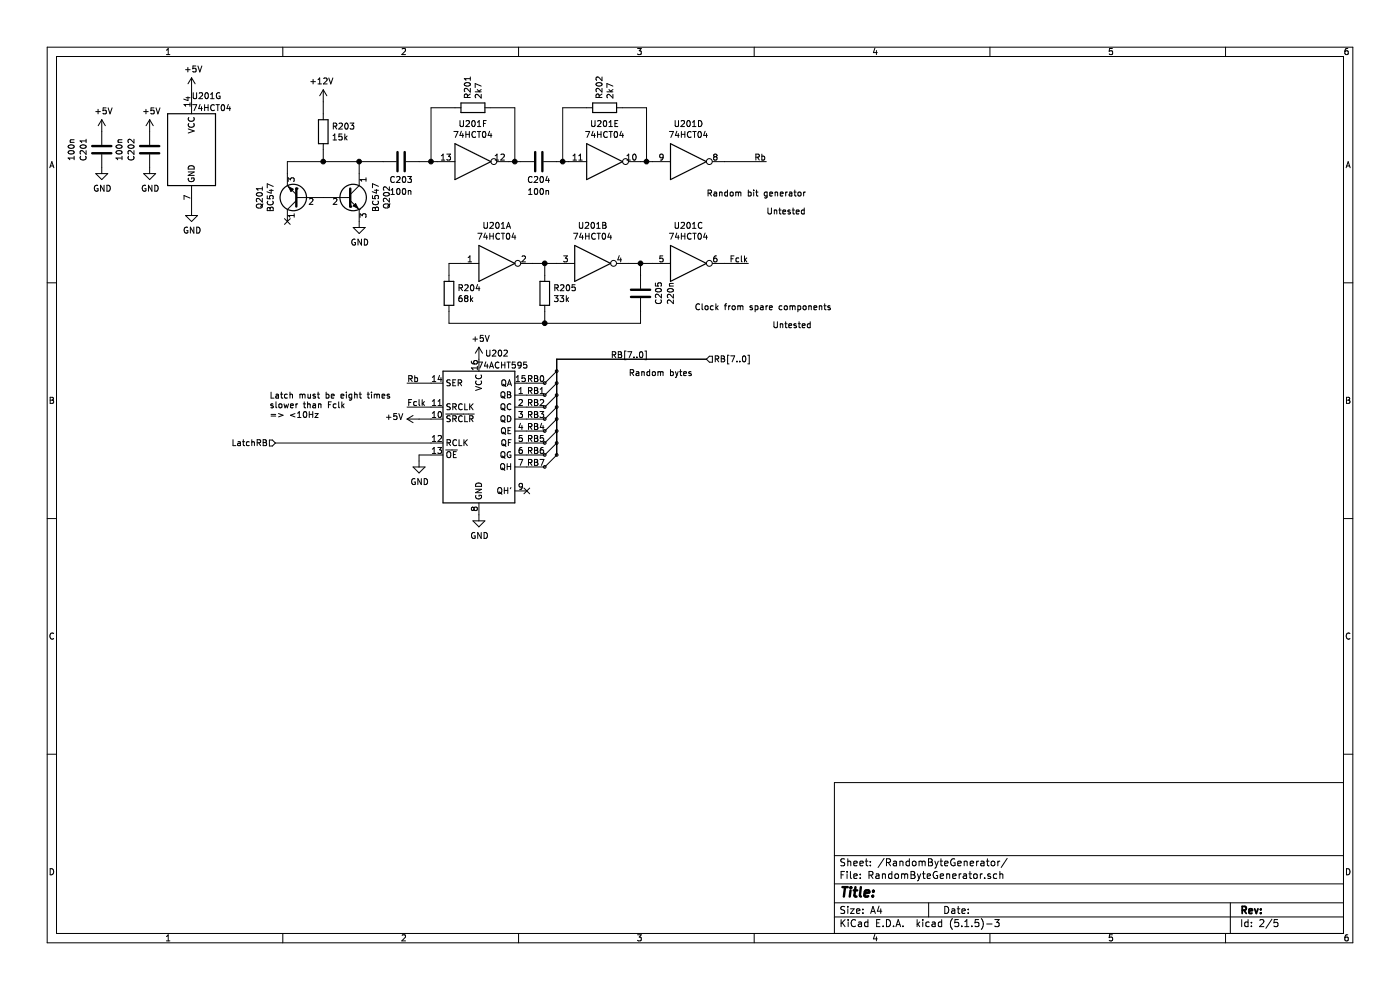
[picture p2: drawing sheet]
EESchema Schematic File Version 4
EELAYER 30 0
EELAYER END
$Descr A4 11693 8268
encoding utf-8
Sheet 2 5
Title ""
Date ""
Rev ""
Comp ""
Comment1 ""
Comment2 ""
Comment3 ""
Comment4 ""
$EndDescr
$Comp
L 74xx:74LS04 U201
U 1 1
P 4150 2200
F 0 "U201" H 4150 2517 50  0000 C CNN
F 1 "74HCT04" H 4150 2426 50  0000 C CNN
F 2 "Package_DIP:DIP-14_W7.62mm_LongPads" H 4150 2200 50  0001 C CNN
F 3 "http://www.ti.com/lit/gpn/sn74LS04" H 4150 2200 50  0001 C CNN
	1    4150 2200
	1    0    0    -1  
$EndComp
$Comp
L Device:C C?
U 1 1
P 3350 1350
AR Path="/5F354595" Ref="C?"  Part="1" 
AR Path="/5F345A0C/5F354595" Ref="C203"  Part="1" 
F 0 "C203" V 3500 1350 50  0000 C CNN
F 1 "100n" V 3600 1350 50  0000 C CNN
F 2 "Capacitor_THT:C_Disc_D7.0mm_W2.5mm_P5.00mm" H 3388 1200 50  0001 C CNN
F 3 "~" H 3350 1350 50  0001 C CNN
	1    3350 1350
	0    1    1    0   
$EndComp
$Comp
L power:+12V #PWR?
U 1 1
P 2700 850
AR Path="/5F3545D4" Ref="#PWR?"  Part="1" 
AR Path="/5F345A0C/5F3545D4" Ref="#PWR0202"  Part="1" 
F 0 "#PWR0202" H 2700 700 50  0001 C CNN
F 1 "+12V" H 2715 1023 50  0000 C CNN
F 2 "" H 2700 850 50  0001 C CNN
F 3 "" H 2700 850 50  0001 C CNN
	1    2700 850 
	-1   0    0    -1  
$EndComp
$Comp
L Device:R R?
U 1 1
P 2700 1100
AR Path="/5F3545E9" Ref="R?"  Part="1" 
AR Path="/5F345A0C/5F3545E9" Ref="R203"  Part="1" 
F 0 "R203" H 2770 1146 50  0000 L CNN
F 1 "15k" H 2770 1055 50  0000 L CNN
F 2 "Resistor_THT:R_Axial_DIN0204_L3.6mm_D1.6mm_P7.62mm_Horizontal" V 2630 1100 50  0001 C CNN
F 3 "~" H 2700 1100 50  0001 C CNN
	1    2700 1100
	1    0    0    -1  
$EndComp
$Comp
L Transistor_BJT:BC547 Q?
U 1 1
P 2900 1650
AR Path="/5F3545EF" Ref="Q?"  Part="1" 
AR Path="/5F345A0C/5F3545EF" Ref="Q202"  Part="1" 
F 0 "Q202" V 3228 1650 50  0000 C CNN
F 1 "BC547" V 3137 1650 50  0000 C CNN
F 2 "Package_TO_SOT_THT:TO-92_Inline_Wide" H 3100 1575 50  0001 L CIN
F 3 "http://www.fairchildsemi.com/ds/BC/BC547.pdf" H 2900 1650 50  0001 L CNN
	1    2900 1650
	1    0    0    -1  
$EndComp
$Comp
L 74xx:74LS04 U201
U 2 1
P 4950 2200
F 0 "U201" H 4950 2517 50  0000 C CNN
F 1 "74HCT04" H 4950 2426 50  0000 C CNN
F 2 "Package_DIP:DIP-14_W7.62mm_LongPads" H 4950 2200 50  0001 C CNN
F 3 "http://www.ti.com/lit/gpn/sn74LS04" H 4950 2200 50  0001 C CNN
	2    4950 2200
	1    0    0    -1  
$EndComp
$Comp
L Transistor_BJT:BC547 Q?
U 1 1
P 2500 1650
AR Path="/5F3653E1" Ref="Q?"  Part="1" 
AR Path="/5F345A0C/5F3653E1" Ref="Q201"  Part="1" 
F 0 "Q201" V 2828 1650 50  0000 C CNN
F 1 "BC547" V 2737 1650 50  0000 C CNN
F 2 "Package_TO_SOT_THT:TO-92_Inline_Wide" H 2700 1575 50  0001 L CIN
F 3 "http://www.fairchildsemi.com/ds/BC/BC547.pdf" H 2500 1650 50  0001 L CNN
	1    2500 1650
	-1   0    0    1   
$EndComp
$Comp
L power:GND #PWR?
U 1 1
P 3000 1850
AR Path="/5F375661" Ref="#PWR?"  Part="1" 
AR Path="/5F345A0C/5F375661" Ref="#PWR0208"  Part="1" 
F 0 "#PWR0208" H 3000 1600 50  0001 C CNN
F 1 "GND" H 3005 1677 50  0000 C CNN
F 2 "" H 3000 1850 50  0001 C CNN
F 3 "" H 3000 1850 50  0001 C CNN
	1    3000 1850
	1    0    0    -1  
$EndComp
NoConn ~ 2400 1850
Wire Wire Line
	2700 850  2700 950 
Wire Wire Line
	2400 1450 2400 1350
Wire Wire Line
	2400 1350 2700 1350
Wire Wire Line
	3000 1350 3000 1450
Wire Wire Line
	2700 1350 2700 1250
Connection ~ 2700 1350
Wire Wire Line
	2700 1350 3000 1350
Wire Wire Line
	3000 1350 3200 1350
Wire Wire Line
	3500 1350 3600 1350
Connection ~ 3000 1350
$Comp
L Device:R R?
U 1 1
P 3950 900
AR Path="/5F3868B1" Ref="R?"  Part="1" 
AR Path="/5F345A0C/5F3868B1" Ref="R201"  Part="1" 
F 0 "R201" H 4020 946 50  0000 L CNN
F 1 "2k7" H 4020 855 50  0000 L CNN
F 2 "Resistor_THT:R_Axial_DIN0204_L3.6mm_D1.6mm_P7.62mm_Horizontal" V 3880 900 50  0001 C CNN
F 3 "~" H 3950 900 50  0001 C CNN
	1    3950 900 
	0    -1   -1   0   
$EndComp
Wire Wire Line
	3600 1350 3600 900 
Wire Wire Line
	3600 900  3800 900 
Connection ~ 3600 1350
Wire Wire Line
	3600 1350 3650 1350
Wire Wire Line
	4100 900  4300 900 
Wire Wire Line
	4300 900  4300 1350
$Comp
L Device:C C?
U 1 1
P 4500 1350
AR Path="/5F388EA6" Ref="C?"  Part="1" 
AR Path="/5F345A0C/5F388EA6" Ref="C204"  Part="1" 
F 0 "C204" V 4650 1350 50  0000 C CNN
F 1 "100n" V 4750 1350 50  0000 C CNN
F 2 "Capacitor_THT:C_Disc_D7.0mm_W2.5mm_P5.00mm" H 4538 1200 50  0001 C CNN
F 3 "~" H 4500 1350 50  0001 C CNN
	1    4500 1350
	0    1    1    0   
$EndComp
Wire Wire Line
	4250 1350 4300 1350
Wire Wire Line
	4650 1350 4700 1350
Connection ~ 4300 1350
Wire Wire Line
	4300 1350 4350 1350
$Comp
L Device:R R?
U 1 1
P 5050 900
AR Path="/5F38BE44" Ref="R?"  Part="1" 
AR Path="/5F345A0C/5F38BE44" Ref="R202"  Part="1" 
F 0 "R202" H 5120 946 50  0000 L CNN
F 1 "2k7" H 5120 855 50  0000 L CNN
F 2 "Resistor_THT:R_Axial_DIN0204_L3.6mm_D1.6mm_P7.62mm_Horizontal" V 4980 900 50  0001 C CNN
F 3 "~" H 5050 900 50  0001 C CNN
	1    5050 900 
	0    -1   -1   0   
$EndComp
Wire Wire Line
	4900 900  4700 900 
Wire Wire Line
	4700 900  4700 1350
Wire Wire Line
	5350 1350 5400 1350
Connection ~ 5400 1350
Wire Wire Line
	5400 1350 5450 1350
Wire Wire Line
	5200 900  5400 900 
Wire Wire Line
	5400 900  5400 1350
Text Label 6400 1350 2    50   ~ 0
Rb
$Comp
L 74xx:74LS04 U201
U 7 1
P 1600 1250
F 0 "U201" H 1600 1700 50  0000 L CNN
F 1 "74HCT04" H 1600 1600 50  0000 L CNN
F 2 "Package_DIP:DIP-14_W7.62mm_LongPads" H 1600 1250 50  0001 C CNN
F 3 "http://www.ti.com/lit/gpn/sn74LS04" H 1600 1250 50  0001 C CNN
	7    1600 1250
	1    0    0    -1  
$EndComp
$Comp
L power:+5V #PWR0201
U 1 1
P 1600 750
F 0 "#PWR0201" H 1600 600 50  0001 C CNN
F 1 "+5V" H 1615 923 50  0000 C CNN
F 2 "" H 1600 750 50  0001 C CNN
F 3 "" H 1600 750 50  0001 C CNN
	1    1600 750 
	1    0    0    -1  
$EndComp
$Comp
L power:GND #PWR?
U 1 1
P 1600 1750
AR Path="/5F3C1AE7" Ref="#PWR?"  Part="1" 
AR Path="/5F345A0C/5F3C1AE7" Ref="#PWR0207"  Part="1" 
F 0 "#PWR0207" H 1600 1500 50  0001 C CNN
F 1 "GND" H 1605 1577 50  0000 C CNN
F 2 "" H 1600 1750 50  0001 C CNN
F 3 "" H 1600 1750 50  0001 C CNN
	1    1600 1750
	1    0    0    -1  
$EndComp
Wire Wire Line
	6050 2200 6250 2200
Text Label 6250 2200 2    50   ~ 0
Fclk
$Comp
L Device:R R?
U 1 1
P 4550 2450
AR Path="/5F3D2102" Ref="R?"  Part="1" 
AR Path="/5F345A0C/5F3D2102" Ref="R205"  Part="1" 
F 0 "R205" H 4620 2496 50  0000 L CNN
F 1 "33k" H 4620 2405 50  0000 L CNN
F 2 "Resistor_THT:R_Axial_DIN0204_L3.6mm_D1.6mm_P7.62mm_Horizontal" V 4480 2450 50  0001 C CNN
F 3 "~" H 4550 2450 50  0001 C CNN
	1    4550 2450
	1    0    0    -1  
$EndComp
$Comp
L Device:R R?
U 1 1
P 3750 2450
AR Path="/5F3D38C6" Ref="R?"  Part="1" 
AR Path="/5F345A0C/5F3D38C6" Ref="R204"  Part="1" 
F 0 "R204" H 3820 2496 50  0000 L CNN
F 1 "68k" H 3820 2405 50  0000 L CNN
F 2 "Resistor_THT:R_Axial_DIN0204_L3.6mm_D1.6mm_P7.62mm_Horizontal" V 3680 2450 50  0001 C CNN
F 3 "~" H 3750 2450 50  0001 C CNN
	1    3750 2450
	1    0    0    -1  
$EndComp
$Comp
L Device:C C?
U 1 1
P 5350 2450
AR Path="/5F3D3D6C" Ref="C?"  Part="1" 
AR Path="/5F345A0C/5F3D3D6C" Ref="C205"  Part="1" 
F 0 "C205" V 5500 2450 50  0000 C CNN
F 1 "220n" V 5600 2450 50  0000 C CNN
F 2 "Capacitor_THT:C_Disc_D7.0mm_W2.5mm_P5.00mm" H 5388 2300 50  0001 C CNN
F 3 "~" H 5350 2450 50  0001 C CNN
	1    5350 2450
	1    0    0    -1  
$EndComp
Wire Wire Line
	5350 2600 5350 2700
Wire Wire Line
	5350 2700 4550 2700
Wire Wire Line
	3750 2700 3750 2600
Wire Wire Line
	3750 2200 3850 2200
Wire Wire Line
	3750 2300 3750 2200
Wire Wire Line
	4450 2200 4550 2200
Wire Wire Line
	5250 2200 5350 2200
Wire Wire Line
	5350 2200 5350 2300
Connection ~ 5350 2200
Wire Wire Line
	5350 2200 5450 2200
Wire Wire Line
	4550 2200 4550 2300
Wire Wire Line
	4550 2600 4550 2700
Connection ~ 4550 2200
Wire Wire Line
	4550 2200 4650 2200
Connection ~ 4550 2700
Wire Wire Line
	4550 2700 3750 2700
Text Notes 6400 1800 0    50   ~ 0
Untested
Text Notes 6450 2750 0    50   ~ 0
Untested
$Comp
L Device:C C?
U 1 1
P 850 1250
AR Path="/5FC4D644" Ref="C?"  Part="1" 
AR Path="/5F345A0C/5FC4D644" Ref="C201"  Part="1" 
F 0 "C201" V 1000 1250 50  0000 C CNN
F 1 "100n" V 1100 1250 50  0000 C CNN
F 2 "Capacitor_THT:C_Disc_D7.0mm_W2.5mm_P5.00mm" H 888 1100 50  0001 C CNN
F 3 "~" H 850 1250 50  0001 C CNN
	1    850  1250
	-1   0    0    1   
$EndComp
Wire Wire Line
	6050 1350 6400 1350
Connection ~ 4700 1350
Wire Wire Line
	4700 1350 4750 1350
$Comp
L power:GND #PWR?
U 1 1
P 850 1400
AR Path="/5FC5DFCD" Ref="#PWR?"  Part="1" 
AR Path="/5F345A0C/5FC5DFCD" Ref="#PWR0205"  Part="1" 
F 0 "#PWR0205" H 850 1150 50  0001 C CNN
F 1 "GND" H 855 1227 50  0000 C CNN
F 2 "" H 850 1400 50  0001 C CNN
F 3 "" H 850 1400 50  0001 C CNN
	1    850  1400
	1    0    0    -1  
$EndComp
$Comp
L power:+5V #PWR0203
U 1 1
P 850 1100
F 0 "#PWR0203" H 850 950 50  0001 C CNN
F 1 "+5V" H 865 1273 50  0000 C CNN
F 2 "" H 850 1100 50  0001 C CNN
F 3 "" H 850 1100 50  0001 C CNN
	1    850  1100
	1    0    0    -1  
$EndComp
Text Label 5100 3000 0    50   ~ 0
RB[7..0]
Text HLabel 2300 3700 0    50   Input ~ 0
LatchRB
Wire Wire Line
	3600 3700 2300 3700
Text Label 3400 3400 0    50   ~ 0
Fclk
Wire Wire Line
	3600 3400 3400 3400
Text Label 3400 3200 0    50   ~ 0
Rb
Wire Wire Line
	3600 3200 3400 3200
Text HLabel 5900 3000 2    50   Input ~ 0
RB[7..0]
Wire Bus Line
	4650 3000 5900 3000
Text Label 4400 3200 0    50   ~ 0
RB0
Wire Wire Line
	4550 3200 4400 3200
Entry Wire Line
	4550 3200 4650 3100
Text Label 4400 3300 0    50   ~ 0
RB1
Wire Wire Line
	4550 3300 4400 3300
Entry Wire Line
	4550 3300 4650 3200
Text Label 4400 3400 0    50   ~ 0
RB2
Wire Wire Line
	4550 3400 4400 3400
Entry Wire Line
	4550 3400 4650 3300
Text Label 4400 3500 0    50   ~ 0
RB3
Wire Wire Line
	4550 3500 4400 3500
Entry Wire Line
	4550 3500 4650 3400
Text Label 4400 3600 0    50   ~ 0
RB4
Wire Wire Line
	4550 3600 4400 3600
Entry Wire Line
	4550 3600 4650 3500
Text Label 4400 3700 0    50   ~ 0
RB5
Wire Wire Line
	4550 3700 4400 3700
Entry Wire Line
	4550 3700 4650 3600
Text Label 4400 3800 0    50   ~ 0
RB6
Wire Wire Line
	4550 3800 4400 3800
Entry Wire Line
	4550 3800 4650 3700
Text Label 4400 3900 0    50   ~ 0
RB7
Wire Wire Line
	4550 3900 4400 3900
Entry Wire Line
	4550 3900 4650 3800
NoConn ~ 4400 4100
Wire Wire Line
	3500 3800 3600 3800
Wire Wire Line
	3500 3850 3500 3800
$Comp
L power:GND #PWR?
U 1 1
P 3500 3850
AR Path="/5F35D3FF" Ref="#PWR?"  Part="1" 
AR Path="/5F345A0C/5F35D3FF" Ref="#PWR0211"  Part="1" 
F 0 "#PWR0211" H 3500 3600 50  0001 C CNN
F 1 "GND" H 3505 3677 50  0000 C CNN
F 2 "" H 3500 3850 50  0001 C CNN
F 3 "" H 3500 3850 50  0001 C CNN
	1    3500 3850
	1    0    0    -1  
$EndComp
$Comp
L power:GND #PWR?
U 1 1
P 4000 4300
AR Path="/5F35BD8C" Ref="#PWR?"  Part="1" 
AR Path="/5F345A0C/5F35BD8C" Ref="#PWR0212"  Part="1" 
F 0 "#PWR0212" H 4000 4050 50  0001 C CNN
F 1 "GND" H 4005 4127 50  0000 C CNN
F 2 "" H 4000 4300 50  0001 C CNN
F 3 "" H 4000 4300 50  0001 C CNN
	1    4000 4300
	1    0    0    -1  
$EndComp
Wire Wire Line
	3500 3500 3600 3500
$Comp
L power:+5V #PWR0210
U 1 1
P 3500 3500
F 0 "#PWR0210" H 3500 3350 50  0001 C CNN
F 1 "+5V" V 3515 3628 50  0000 L CNN
F 2 "" H 3500 3500 50  0001 C CNN
F 3 "" H 3500 3500 50  0001 C CNN
	1    3500 3500
	0    -1   -1   0   
$EndComp
$Comp
L power:+5V #PWR0209
U 1 1
P 4000 3000
F 0 "#PWR0209" H 4000 2850 50  0001 C CNN
F 1 "+5V" H 4015 3173 50  0000 C CNN
F 2 "" H 4000 3000 50  0001 C CNN
F 3 "" H 4000 3000 50  0001 C CNN
	1    4000 3000
	1    0    0    -1  
$EndComp
$Comp
L 74xx:74LS595 U202
U 1 1
P 4000 3600
F 0 "U202" H 4150 4250 50  0000 C CNN
F 1 "74ACHT595" H 4200 4150 50  0000 C CNN
F 2 "Package_DIP:DIP-16_W7.62mm_LongPads" H 4000 3600 50  0001 C CNN
F 3 "http://www.ti.com/lit/gpn/sn74ls595" H 4000 3600 50  0001 C CNN
	1    4000 3600
	1    0    0    -1  
$EndComp
$Comp
L Device:C C?
U 1 1
P 1250 1250
AR Path="/5FCBE514" Ref="C?"  Part="1" 
AR Path="/5F345A0C/5FCBE514" Ref="C202"  Part="1" 
F 0 "C202" V 1400 1250 50  0000 C CNN
F 1 "100n" V 1500 1250 50  0000 C CNN
F 2 "Capacitor_THT:C_Disc_D7.0mm_W2.5mm_P5.00mm" H 1288 1100 50  0001 C CNN
F 3 "~" H 1250 1250 50  0001 C CNN
	1    1250 1250
	-1   0    0    1   
$EndComp
$Comp
L power:GND #PWR?
U 1 1
P 1250 1400
AR Path="/5FCBE51A" Ref="#PWR?"  Part="1" 
AR Path="/5F345A0C/5FCBE51A" Ref="#PWR0206"  Part="1" 
F 0 "#PWR0206" H 1250 1150 50  0001 C CNN
F 1 "GND" H 1255 1227 50  0000 C CNN
F 2 "" H 1250 1400 50  0001 C CNN
F 3 "" H 1250 1400 50  0001 C CNN
	1    1250 1400
	1    0    0    -1  
$EndComp
$Comp
L power:+5V #PWR0204
U 1 1
P 1250 1100
F 0 "#PWR0204" H 1250 950 50  0001 C CNN
F 1 "+5V" H 1265 1273 50  0000 C CNN
F 2 "" H 1250 1100 50  0001 C CNN
F 3 "" H 1250 1100 50  0001 C CNN
	1    1250 1100
	1    0    0    -1  
$EndComp
Wire Bus Line
	4650 3000 4650 3800
Text Notes 5900 1650 0    50   ~ 0
Random bit generator
Text Notes 5800 2600 0    50   ~ 0
Clock from spare components
Text Notes 2250 3500 0    50   ~ 0
Latch must be eight times\nslower than Fclk\n=> <10Hz
Text Notes 5250 3150 0    50   ~ 0
Random bytes
$Comp
L 74xx:74LS04 U201
U 6 1
P 3950 1350
F 0 "U201" H 3950 1667 50  0000 C CNN
F 1 "74HCT04" H 3950 1576 50  0000 C CNN
F 2 "Package_DIP:DIP-14_W7.62mm_LongPads" H 3950 1350 50  0001 C CNN
F 3 "http://www.ti.com/lit/gpn/sn74LS04" H 3950 1350 50  0001 C CNN
	6    3950 1350
	1    0    0    -1  
$EndComp
$Comp
L 74xx:74LS04 U201
U 5 1
P 5050 1350
F 0 "U201" H 5050 1667 50  0000 C CNN
F 1 "74HCT04" H 5050 1576 50  0000 C CNN
F 2 "Package_DIP:DIP-14_W7.62mm_LongPads" H 5050 1350 50  0001 C CNN
F 3 "http://www.ti.com/lit/gpn/sn74LS04" H 5050 1350 50  0001 C CNN
	5    5050 1350
	1    0    0    -1  
$EndComp
$Comp
L 74xx:74LS04 U201
U 4 1
P 5750 1350
F 0 "U201" H 5750 1667 50  0000 C CNN
F 1 "74HCT04" H 5750 1576 50  0000 C CNN
F 2 "Package_DIP:DIP-14_W7.62mm_LongPads" H 5750 1350 50  0001 C CNN
F 3 "http://www.ti.com/lit/gpn/sn74LS04" H 5750 1350 50  0001 C CNN
	4    5750 1350
	1    0    0    -1  
$EndComp
$Comp
L 74xx:74LS04 U201
U 3 1
P 5750 2200
F 0 "U201" H 5750 2517 50  0000 C CNN
F 1 "74HCT04" H 5750 2426 50  0000 C CNN
F 2 "Package_DIP:DIP-14_W7.62mm_LongPads" H 5750 2200 50  0001 C CNN
F 3 "http://www.ti.com/lit/gpn/sn74LS04" H 5750 2200 50  0001 C CNN
	3    5750 2200
	1    0    0    -1  
$EndComp
$EndSCHEMATC
